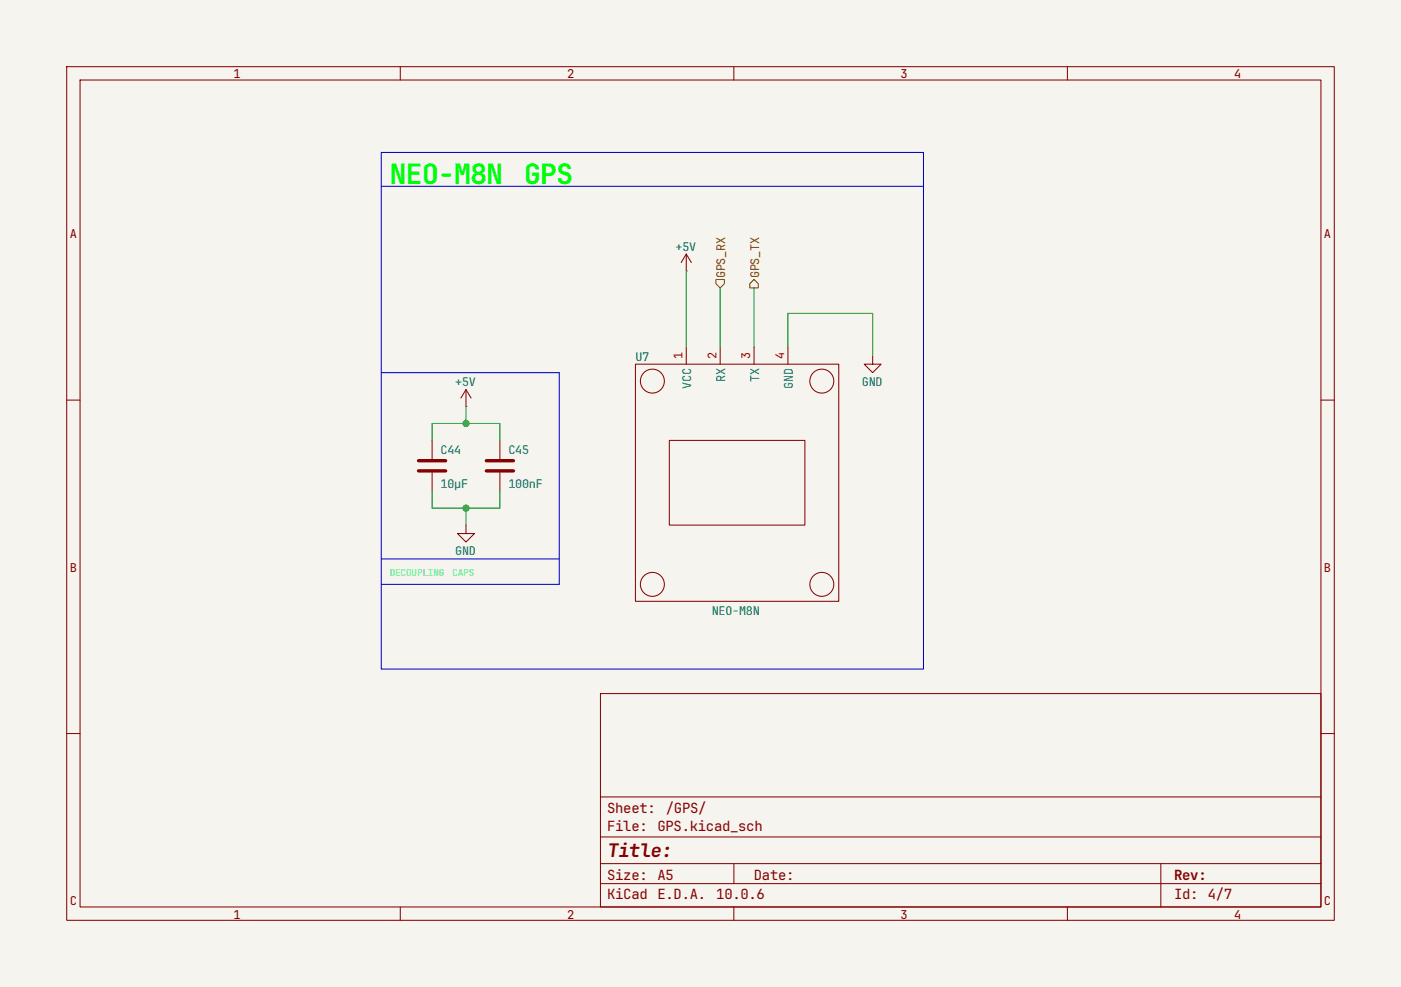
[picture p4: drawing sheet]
(kicad_sch
 (version 20260306)
 (generator "eeschema")
 (generator_version "10.0")
 (paper "A5")
 (lib_symbols
  (symbol "Device:C"
   (pin_numbers (hide yes))
   (pin_names
    (offset 0.254)) (exclude_from_sim no) (in_bom yes) (on_board yes)
   (in_pos_files yes)
   (duplicate_pin_numbers_are_jumpers no)
   (property "Reference" "C" (at 0.635 2.54 0) (show_name no) (do_not_autoplace no) (effects (font (size 1.27 1.27)) (justify left)))
   (property "Value" "C" (at 0.635 -2.54 0) (show_name no) (do_not_autoplace no) (effects (font (size 1.27 1.27)) (justify left)))
   (property "Footprint" "" (at 0.9652 -3.81 0) (show_name no) (do_not_autoplace no) (hide yes) (effects (font (size 1.27 1.27))))
   (property "Datasheet" "" (at 0 0 0) (show_name no) (do_not_autoplace no) (hide yes) (effects (font (size 1.27 1.27))))
   (property "Description" "Unpolarized capacitor" (at 0 0 0) (show_name no) (do_not_autoplace no) (hide yes) (effects (font (size 1.27 1.27))))
   (symbol "C_0_1"
    (polyline (pts (xy -2.032 0.762) (xy 2.032 0.762)) (stroke (width 0.508) (type default)) (fill (type none)))
    (polyline (pts (xy -2.032 -0.762) (xy 2.032 -0.762)) (stroke (width 0.508) (type default)) (fill (type none))))
   (symbol "C_1_1"
    (pin passive line (at 0 3.81 270) (length 2.794) (name "" (effects (font (size 1.27 1.27)))) (number "1" (effects (font (size 1.27 1.27)))))
    (pin passive line (at 0 -3.81 90) (length 2.794) (name "" (effects (font (size 1.27 1.27)))) (number "2" (effects (font (size 1.27 1.27))))))
   (embedded_fonts no))
  (symbol "NEO_M8N:NEO_M8N" (exclude_from_sim no) (in_bom yes) (on_board yes)
   (in_pos_files yes)
   (duplicate_pin_numbers_are_jumpers no)
   (property "Reference" "U" (at -13.97 19.05 0) (show_name no) (do_not_autoplace no) (effects (font (size 1.27 1.27))))
   (property "Value" "NEO-M8N" (at 0 -19.05 0) (show_name no) (do_not_autoplace no) (effects (font (size 1.27 1.27))))
   (property "Footprint" "NEO_M8N:NEO_M8N" (at 0 0 0) (show_name no) (do_not_autoplace no) (hide yes) (effects (font (size 1.27 1.27))))
   (property "Datasheet" "" (at 0 0 0) (show_name no) (do_not_autoplace no) (hide yes) (effects (font (size 1.27 1.27))))
   (property "Description" "" (at 0 0 0) (show_name no) (do_not_autoplace no) (hide yes) (effects (font (size 1.27 1.27))))
   (symbol "NEO_M8N_0_1"
    (rectangle (start -15.24 17.78) (end 15.24 -17.78) (stroke (width 0) (type default)) (fill (type none))))
   (symbol "NEO_M8N_1_1"
    (circle (center -12.7 15.24) (radius 1.7961) (stroke (width 0) (type default)) (fill (type none)))
    (circle (center -12.7 -15.24) (radius 1.7961) (stroke (width 0) (type default)) (fill (type none)))
    (rectangle (start -10.16 6.35) (end 10.16 -6.35) (stroke (width 0) (type default)) (fill (type none)))
    (circle (center 12.7 15.24) (radius 1.7961) (stroke (width 0) (type default)) (fill (type none)))
    (circle (center 12.7 -15.24) (radius 1.7961) (stroke (width 0) (type default)) (fill (type none)))
    (pin power_in line (at -7.62 20.32 270) (length 2.54) (name "VCC" (effects (font (size 1.27 1.27)))) (number "1" (effects (font (size 1.27 1.27)))))
    (pin input line (at -2.54 20.32 270) (length 2.54) (name "RX" (effects (font (size 1.27 1.27)))) (number "2" (effects (font (size 1.27 1.27)))))
    (pin input line (at 2.54 20.32 270) (length 2.54) (name "TX" (effects (font (size 1.27 1.27)))) (number "3" (effects (font (size 1.27 1.27)))))
    (pin power_in line (at 7.62 20.32 270) (length 2.54) (name "GND" (effects (font (size 1.27 1.27)))) (number "4" (effects (font (size 1.27 1.27))))))
   (embedded_fonts no))
  (symbol "PCM_SparkFun-PowerSymbol:GND"
   (power global)
   (pin_names
    (offset 0)) (exclude_from_sim no) (in_bom yes) (on_board yes)
   (in_pos_files yes)
   (duplicate_pin_numbers_are_jumpers no)
   (property "Reference" "#PWR" (at 0 -6.35 0) (show_name no) (do_not_autoplace no) (hide yes) (effects (font (size 1.27 1.27))))
   (property "Value" "GND" (at 0 -3.81 0) (show_name no) (do_not_autoplace yes) (effects (font (size 1.27 1.27))))
   (property "Footprint" "" (at 0 0 0) (show_name no) (do_not_autoplace no) (hide yes) (effects (font (size 1.27 1.27))))
   (property "Datasheet" "" (at 0 0 0) (show_name no) (do_not_autoplace no) (hide yes) (effects (font (size 1.27 1.27))))
   (property "Description" "Power symbol creates a global label with name \"GND\" , ground" (at 0 -8.89 0) (show_name no) (do_not_autoplace no) (hide yes) (effects (font (size 1.27 1.27))))
   (symbol "GND_0_1"
    (polyline (pts (xy 0 0) (xy 0 -1.27) (xy 1.27 -1.27) (xy 0 -2.54) (xy -1.27 -1.27) (xy 0 -1.27)) (stroke (width 0) (type default)) (fill (type none))))
   (symbol "GND_1_1"
    (pin power_in line (at 0 0 270) (length 0) (hide yes) (name "GND" (effects (font (size 1.27 1.27)))) (number "1" (effects (font (size 1.27 1.27))))))
   (embedded_fonts no))
  (symbol "power:+5V"
   (power global)
   (pin_numbers (hide yes))
   (pin_names
    (offset 0) (hide yes)) (exclude_from_sim no) (in_bom yes) (on_board yes)
   (in_pos_files yes)
   (duplicate_pin_numbers_are_jumpers no)
   (property "Reference" "#PWR" (at 0 -3.81 0) (show_name no) (do_not_autoplace no) (hide yes) (effects (font (size 1.27 1.27))))
   (property "Value" "+5V" (at 0 3.556 0) (show_name no) (do_not_autoplace no) (effects (font (size 1.27 1.27))))
   (property "Footprint" "" (at 0 0 0) (show_name no) (do_not_autoplace no) (hide yes) (effects (font (size 1.27 1.27))))
   (property "Datasheet" "" (at 0 0 0) (show_name no) (do_not_autoplace no) (hide yes) (effects (font (size 1.27 1.27))))
   (property "Description" "Power symbol creates a global label with name \"+5V\"" (at 0 0 0) (show_name no) (do_not_autoplace no) (hide yes) (effects (font (size 1.27 1.27))))
   (symbol "+5V_0_1"
    (polyline (pts (xy -0.762 1.27) (xy 0 2.54)) (stroke (width 0) (type default)) (fill (type none)))
    (polyline (pts (xy 0 2.54) (xy 0.762 1.27)) (stroke (width 0) (type default)) (fill (type none)))
    (polyline (pts (xy 0 0) (xy 0 2.54)) (stroke (width 0) (type default)) (fill (type none))))
   (symbol "+5V_1_1"
    (pin power_in line (at 0 0 90) (length 0) (name "" (effects (font (size 1.27 1.27)))) (number "1" (effects (font (size 1.27 1.27))))))
   (embedded_fonts no)))
 (rectangle
  (start 57.15 22.86)
  (end 138.43 100.33)
  (stroke (width 0) (type default))
  (fill (type none)))
 (text "NEO-M8N GPS"
  (exclude_from_sim no)
  (at 58.42 25.4 0)
  (effects (font
    (face "JetBrainsMono NF") (size 3 3)
    (bold yes) (color 0 255 0 1)) (justify left top)))
 (text "DECOUPLING CAPS"
  (exclude_from_sim no)
  (at 58.42 86.36 0)
  (effects (font (size 1.016 1.016) (thickness 0.127) (color 0 255 255 1)) (justify left)))
 (junction
  (at 69.85 63.5)
  (diameter 0)
  (color 0 0 0 0))
 (junction
  (at 69.85 76.2)
  (diameter 0)
  (color 0 0 0 0))
 (wire
  (pts (xy 74.93 73.66) (xy 74.93 76.2))
  (stroke (width 0) (type default)))
 (wire
  (pts (xy 69.85 60.96) (xy 69.85 63.5))
  (stroke (width 0) (type default)))
 (wire
  (pts (xy 107.95 43.18) (xy 107.95 52.07))
  (stroke (width 0) (type default)))
 (polyline
  (pts (xy 57.15 83.82) (xy 83.82 83.82))
  (stroke (width 0) (type solid)))
 (wire
  (pts (xy 69.85 76.2) (xy 64.77 76.2))
  (stroke (width 0) (type default)))
 (polyline
  (pts (xy 57.15 55.88) (xy 83.82 55.88))
  (stroke (width 0) (type default)))
 (polyline
  (pts (xy 57.15 27.94) (xy 138.43 27.94))
  (stroke (width 0) (type default)))
 (wire
  (pts (xy 118.11 46.99) (xy 130.81 46.99))
  (stroke (width 0) (type default)))
 (wire
  (pts (xy 102.87 40.64) (xy 102.87 52.07))
  (stroke (width 0) (type default)))
 (wire
  (pts (xy 69.85 63.5) (xy 74.93 63.5))
  (stroke (width 0) (type default)))
 (wire
  (pts (xy 74.93 76.2) (xy 69.85 76.2))
  (stroke (width 0) (type default)))
 (wire
  (pts (xy 74.93 66.04) (xy 74.93 63.5))
  (stroke (width 0) (type default)))
 (wire
  (pts (xy 113.03 43.18) (xy 113.03 52.07))
  (stroke (width 0) (type default)))
 (wire
  (pts (xy 130.81 46.99) (xy 130.81 53.34))
  (stroke (width 0) (type default)))
 (wire
  (pts (xy 64.77 63.5) (xy 69.85 63.5))
  (stroke (width 0) (type default)))
 (polyline
  (pts (xy 83.82 55.88) (xy 83.82 87.63))
  (stroke (width 0) (type default)))
 (polyline
  (pts (xy 57.15 87.63) (xy 83.82 87.63))
  (stroke (width 0) (type default)))
 (wire
  (pts (xy 64.77 73.66) (xy 64.77 76.2))
  (stroke (width 0) (type default)))
 (wire
  (pts (xy 64.77 66.04) (xy 64.77 63.5))
  (stroke (width 0) (type default)))
 (wire
  (pts (xy 69.85 76.2) (xy 69.85 78.74))
  (stroke (width 0) (type default)))
 (wire
  (pts (xy 118.11 52.07) (xy 118.11 46.99))
  (stroke (width 0) (type default)))
 (hierarchical_label "GPS_RX"
  (shape input)
  (at 107.95 43.18 90)
  (effects (font (size 1.27 1.27)) (justify left)))
 (hierarchical_label "GPS_TX"
  (shape output)
  (at 113.03 43.18 90)
  (effects (font (size 1.27 1.27)) (justify left)))
 (symbol
  (lib_id "NEO_M8N:NEO_M8N")
  (at 110.49 72.39 0)
  (unit 1)
  (body_style 1)
  (exclude_from_sim no)
  (in_bom yes)
  (on_board yes)
  (in_pos_files yes)
  (dnp no)
  (property "Reference" "U7" (at 95.25 53.34 0) (show_name no) (do_not_autoplace no) (effects (font (size 1.27 1.27)) (justify left)))
  (property "Value" "NEO-M8N" (at 106.68 91.44 0) (show_name no) (do_not_autoplace no) (effects (font (size 1.27 1.27)) (justify left)))
  (property "Footprint" "NEO_M8N:NEO_M8N" (at 110.49 72.39 0) (hide yes) (show_name no) (do_not_autoplace no) (effects (font (size 1.27 1.27))))
  (property "Datasheet" "" (at 110.49 72.39 0) (hide yes) (show_name no) (do_not_autoplace no) (effects (font (size 1.27 1.27))))
  (property "Description" "" (at 110.49 72.39 0) (hide yes) (show_name no) (do_not_autoplace no) (effects (font (size 1.27 1.27))))
  (pin "2")
  (pin "1")
  (pin "4")
  (pin "3"))
 (symbol
  (lib_id "Device:C")
  (at 64.77 69.85 0)
  (unit 1)
  (body_style 1)
  (exclude_from_sim no)
  (in_bom yes)
  (on_board yes)
  (in_pos_files yes)
  (dnp no)
  (property "Reference" "C44" (at 66.04 67.31 0) (show_name no) (do_not_autoplace no) (effects (font (size 1.27 1.27)) (justify left)))
  (property "Value" "10μF" (at 66.04 72.39 0) (show_name no) (do_not_autoplace no) (effects (font (size 1.27 1.27)) (justify left)))
  (property "Footprint" "" (at 65.7352 73.66 0) (hide yes) (show_name no) (do_not_autoplace no) (effects (font (size 1.27 1.27))))
  (property "Datasheet" "" (at 64.77 69.85 0) (hide yes) (show_name no) (do_not_autoplace no) (effects (font (size 1.27 1.27))))
  (property "Description" "Unpolarized capacitor" (at 64.77 69.85 0) (hide yes) (show_name no) (do_not_autoplace no) (effects (font (size 1.27 1.27))))
  (pin "2")
  (pin "1"))
 (symbol
  (lib_id "PCM_SparkFun-PowerSymbol:GND")
  (at 69.85 78.74 0)
  (unit 1)
  (body_style 1)
  (exclude_from_sim no)
  (in_bom yes)
  (on_board yes)
  (in_pos_files yes)
  (dnp no)
  (fields_autoplaced yes)
  (property "Reference" "#PWR086" (at 69.85 85.09 0) (hide yes) (show_name no) (do_not_autoplace no) (effects (font (size 1.27 1.27))))
  (property "Value" "GND" (at 69.85 82.55 0) (show_name no) (do_not_autoplace yes) (effects (font (size 1.27 1.27))))
  (property "Footprint" "" (at 69.85 78.74 0) (hide yes) (show_name no) (do_not_autoplace no) (effects (font (size 1.27 1.27))))
  (property "Datasheet" "" (at 69.85 78.74 0) (hide yes) (show_name no) (do_not_autoplace no) (effects (font (size 1.27 1.27))))
  (property "Description" "Power symbol creates a global label with name \"GND\" , ground" (at 69.85 87.63 0) (hide yes) (show_name no) (do_not_autoplace no) (effects (font (size 1.27 1.27))))
  (pin "1"))
 (symbol
  (lib_id "Device:C")
  (at 74.93 69.85 0)
  (unit 1)
  (body_style 1)
  (exclude_from_sim no)
  (in_bom yes)
  (on_board yes)
  (in_pos_files yes)
  (dnp no)
  (property "Reference" "C45" (at 76.2 67.31 0) (show_name no) (do_not_autoplace no) (effects (font (size 1.27 1.27)) (justify left)))
  (property "Value" "100nF" (at 76.2 72.39 0) (show_name no) (do_not_autoplace no) (effects (font (size 1.27 1.27)) (justify left)))
  (property "Footprint" "" (at 75.8952 73.66 0) (hide yes) (show_name no) (do_not_autoplace no) (effects (font (size 1.27 1.27))))
  (property "Datasheet" "" (at 74.93 69.85 0) (hide yes) (show_name no) (do_not_autoplace no) (effects (font (size 1.27 1.27))))
  (property "Description" "Unpolarized capacitor" (at 74.93 69.85 0) (hide yes) (show_name no) (do_not_autoplace no) (effects (font (size 1.27 1.27))))
  (pin "2")
  (pin "1"))
 (symbol
  (lib_id "power:+5V")
  (at 69.85 60.96 0)
  (unit 1)
  (body_style 1)
  (exclude_from_sim no)
  (in_bom yes)
  (on_board yes)
  (in_pos_files yes)
  (dnp no)
  (property "Reference" "#PWR089" (at 69.85 64.77 0) (hide yes) (show_name no) (do_not_autoplace no) (effects (font (size 1.27 1.27))))
  (property "Value" "+5V" (at 69.85 57.15 0) (show_name no) (do_not_autoplace no) (effects (font (size 1.27 1.27))))
  (property "Footprint" "" (at 69.85 60.96 0) (hide yes) (show_name no) (do_not_autoplace no) (effects (font (size 1.27 1.27))))
  (property "Datasheet" "" (at 69.85 60.96 0) (hide yes) (show_name no) (do_not_autoplace no) (effects (font (size 1.27 1.27))))
  (property "Description" "Power symbol creates a global label with name \"+5V\"" (at 69.85 60.96 0) (hide yes) (show_name no) (do_not_autoplace no) (effects (font (size 1.27 1.27))))
  (pin "1"))
 (symbol
  (lib_id "PCM_SparkFun-PowerSymbol:GND")
  (at 130.81 53.34 0)
  (unit 1)
  (body_style 1)
  (exclude_from_sim no)
  (in_bom yes)
  (on_board yes)
  (in_pos_files yes)
  (dnp no)
  (fields_autoplaced yes)
  (property "Reference" "#PWR084" (at 130.81 59.69 0) (hide yes) (show_name no) (do_not_autoplace no) (effects (font (size 1.27 1.27))))
  (property "Value" "GND" (at 130.81 57.15 0) (show_name no) (do_not_autoplace yes) (effects (font (size 1.27 1.27))))
  (property "Footprint" "" (at 130.81 53.34 0) (hide yes) (show_name no) (do_not_autoplace no) (effects (font (size 1.27 1.27))))
  (property "Datasheet" "" (at 130.81 53.34 0) (hide yes) (show_name no) (do_not_autoplace no) (effects (font (size 1.27 1.27))))
  (property "Description" "Power symbol creates a global label with name \"GND\" , ground" (at 130.81 62.23 0) (hide yes) (show_name no) (do_not_autoplace no) (effects (font (size 1.27 1.27))))
  (pin "1"))
 (symbol
  (lib_id "power:+5V")
  (at 102.87 40.64 0)
  (unit 1)
  (body_style 1)
  (exclude_from_sim no)
  (in_bom yes)
  (on_board yes)
  (in_pos_files yes)
  (dnp no)
  (property "Reference" "#PWR085" (at 102.87 44.45 0) (hide yes) (show_name no) (do_not_autoplace no) (effects (font (size 1.27 1.27))))
  (property "Value" "+5V" (at 102.87 36.83 0) (show_name no) (do_not_autoplace no) (effects (font (size 1.27 1.27))))
  (property "Footprint" "" (at 102.87 40.64 0) (hide yes) (show_name no) (do_not_autoplace no) (effects (font (size 1.27 1.27))))
  (property "Datasheet" "" (at 102.87 40.64 0) (hide yes) (show_name no) (do_not_autoplace no) (effects (font (size 1.27 1.27))))
  (property "Description" "Power symbol creates a global label with name \"+5V\"" (at 102.87 40.64 0) (hide yes) (show_name no) (do_not_autoplace no) (effects (font (size 1.27 1.27))))
  (pin "1")))
